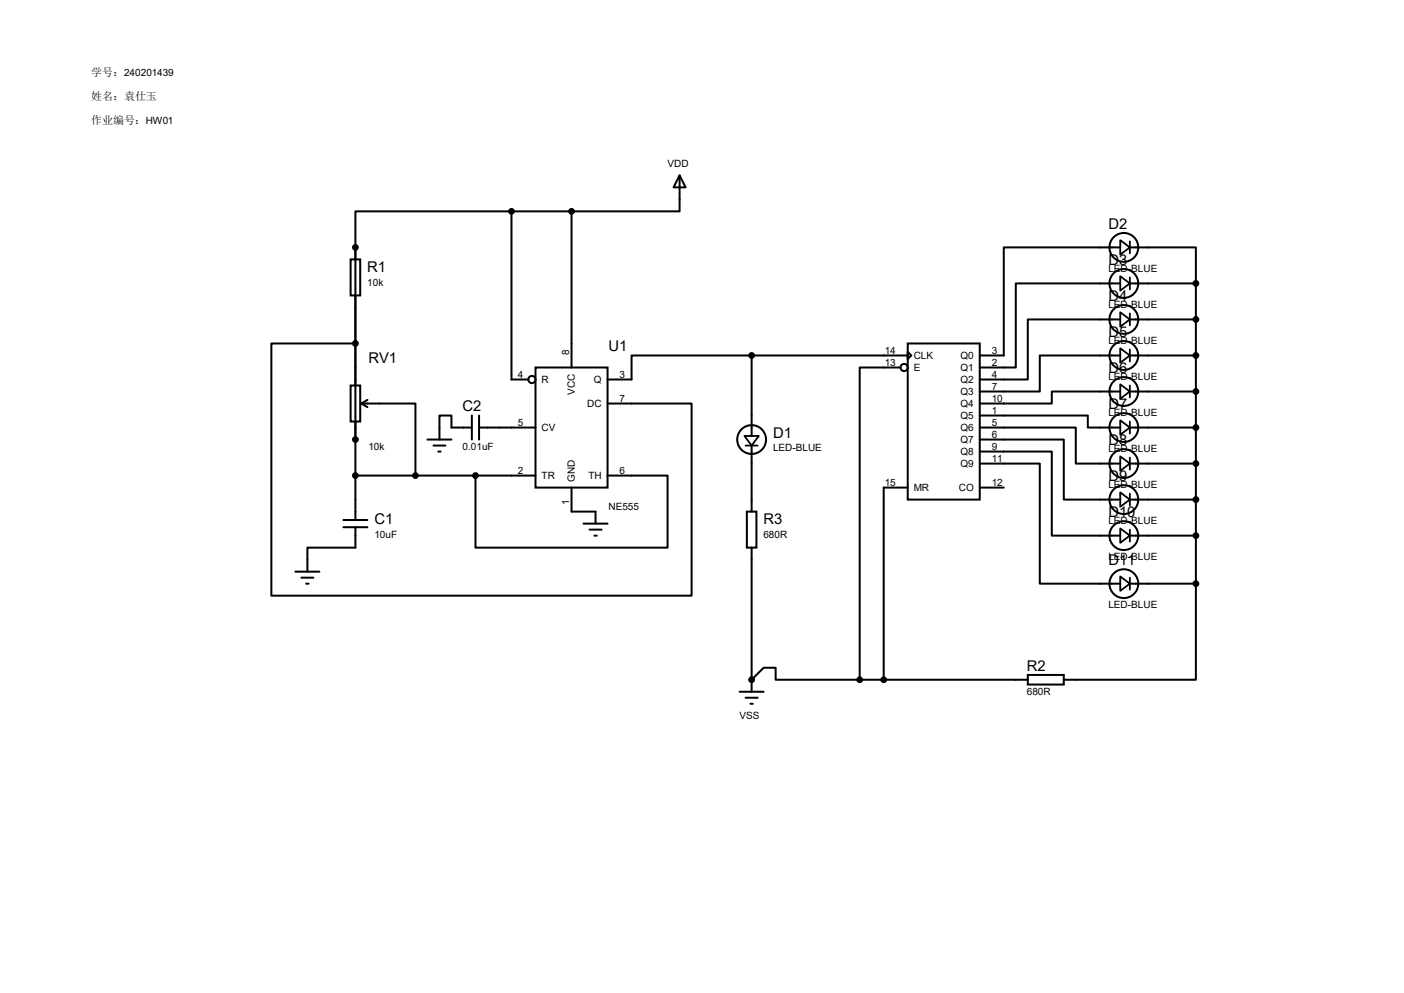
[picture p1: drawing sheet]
<svg xmlns="http://www.w3.org/2000/svg" width="297mm" height="210mm" viewBox="0 0 297 210" stroke-linecap="round" stroke-linejoin="round" font-family="sans-serif">
<g fill="none" stroke="#000" stroke-width=".42">
<path d="M143.8 37.1l1.2 2.5h-2.5zM143.8 37.1v7.6h-22.9M74.2 54.9h2v7.6h-2zM108.2 44.7h-33v65.3M108.2 44.7v35.6h3.6M108.2 44.7h12.7M120.9 44.7v33M237 52.3h-24.7v22.9h-5M237 59.9h-22.1v17.8h-7.6M239 52.3h14v7.6M239 59.9h14M253 59.9v63.5"/>
<path d="M75.2 72.6h-17.8v53.4h88.9v-40.7h-17.8M113.3 77.7h15.2v25.4h-15.2zM159 75.2h-25.4v5.1h-5.1M159 75.2v17M159 75.2h33M190.5 77.7h-8.6v66.1M192 72.6h15.3v33.1h-15.3zM192 74.4l.8 .8-.8 .7zM237 67.6h-19.6v12.7h-10.1M237 75.2h-17v7.6h-12.7M239 75.2h14M239 67.6h14"/>
<path d="M74.2 81.5h2v7.7h-2zM76.5 85.3h11.4v15.3M76.5 85.3l1.2 .8M77.7 84.6l-1.2 .7M90.4 93h5.1M91.7 94.2h2.5M92.7 95.5h.5M99.8 90.4h-4.3v-2.5h-2.5v5.1M99.8 87.9v5.1M101.3 90.4h12M101.3 87.9v5.1M159 94.2v14"/>
<path d="M207.3 87.9h22.8v2.5h6.9M207.3 90.4h20.3v7.6h9.4M207.3 93h17.7v12.7h12M207.3 95.5h15.2v17.8h14.5M207.3 98h12.7v25.4h17M237 82.8h-14.5v2.5h-15.2M239 90.4h14M239 82.8h14M239 98h14M72.6 111.5h5.1M72.6 110h5.1M75.2 111.5v4.3h-10.2v5.1"/>
<path d="M75.2 100.6h38.1M100.6 100.6v15.2h40.6v-15.2h-12.7M120.9 103.1v5.1h5.1v2.5M123.4 110.7h5.1M124.7 112h2.6M125.7 113.3h.5M158 108.2h2v7.6h-2zM159 115.8v30.5M192 103.1h-5.1v40.7M207.3 103.1h5M239 105.7h14M239 113.3h14"/>
<path d="M62.5 120.9h5.1M63.8 122.2h2.5M64.8 123.4h.5M239 123.4h14M253 123.4v20.4h-28M156.5 146.3h5M157.7 147.6h2.6M158.7 148.8h.6M159 143.8l2.5-2.6h2.6v2.6h17.8M181.9 143.8h35.5M217.4 142.7h7.6v2.1h-7.6z"/>
<circle cx="237.7" cy="59.9" r="3"/>
<circle cx="237.7" cy="52.3" r="3"/>
<circle cx="191.3" cy="77.7" r=".76"/>
<circle cx="237.7" cy="75.2" r="3"/>
<circle cx="237.7" cy="67.6" r="3"/>
<circle cx="112.5" cy="80.3" r=".76"/>
<circle cx="159" cy="93" r="3"/>
<circle cx="237.7" cy="90.4" r="3"/>
<circle cx="237.7" cy="82.8" r="3"/>
<circle cx="237.7" cy="98" r="3"/>
<circle cx="237.7" cy="105.7" r="3"/>
<circle cx="237.7" cy="113.3" r="3"/>
<circle cx="237.7" cy="123.4" r="3"/>
</g>
<g fill="#000">
<circle cx="75.2" cy="52.3" r=".21"/>
<circle cx="75.2" cy="93" r=".21"/>
<circle cx="159" cy="143.8" r=".21"/>
</g>
<g fill="none" stroke="#000" stroke-width=".38">
<path d="M237 50.8l2 1.5-2 1.5zM237 58.4l2 1.5-2 1.6zM239 51.1v2.5M239 58.7v2.5M237 66l2 1.6-2 1.5zM237 73.7l2 1.5-2 1.5zM239 66.3v2.5M239 73.9v2.6M157.5 92.2h3l-1.5 2zM157.7 94.2h2.6M237 81.3l2 1.5-2 1.5zM237 88.9l2 1.5-2 1.5z"/>
<path d="M237 96.5l2 1.5-2 1.6zM239 81.5v2.6M239 89.2v2.5M239 96.8v2.5M237 104.1l2 1.6-2 1.5zM237 111.8l2 1.5-2 1.5zM239 104.4v2.5M239 112v2.6M237 121.9l2 1.5-2 1.6zM239 122.2v2.5"/>
</g>
<g fill="#000" stroke="#000" stroke-width=".42">
<circle cx="75.2" cy="52.3" r=".51"/>
<circle cx="108.2" cy="44.7" r=".51"/>
<circle cx="120.9" cy="44.7" r=".51"/>
<circle cx="253" cy="59.9" r=".51"/>
<circle cx="75.2" cy="72.6" r=".51"/>
<circle cx="159" cy="75.2" r=".51"/>
<circle cx="253" cy="75.2" r=".51"/>
<circle cx="253" cy="67.6" r=".51"/>
<circle cx="75.2" cy="93" r=".51"/>
<circle cx="253" cy="90.4" r=".51"/>
<circle cx="253" cy="98" r=".51"/>
<circle cx="253" cy="82.8" r=".51"/>
<circle cx="75.2" cy="100.6" r=".51"/>
<circle cx="87.9" cy="100.6" r=".51"/>
<circle cx="100.6" cy="100.6" r=".51"/>
<circle cx="253" cy="113.3" r=".51"/>
<circle cx="253" cy="105.7" r=".51"/>
<circle cx="253" cy="123.4" r=".51"/>
<circle cx="159" cy="143.8" r=".51"/>
<circle cx="181.9" cy="143.8" r=".51"/>
<circle cx="186.9" cy="143.8" r=".51"/>
</g>
<g font-size="3.1">
<text x="234.5" y="48.4">D2</text>
<text x="77.7" y="57.5">R1</text>
<text x="234.5" y="56">D3</text>
<text x="234.5" y="63.6">D4</text>
<text x="234.5" y="71.2">D5</text>
<text x="77.9" y="76.8">RV1</text>
<text x="128.7" y="74.3">U1</text>
<text x="234.5" y="78.9">D6</text>
<text x="97.8" y="87">C2</text>
<text x="234.5" y="86.5">D7</text>
<text x="163.5" y="92.5">D1</text>
<text x="234.5" y="94.1">D8</text>
<text x="234.5" y="101.7">D9</text>
<text x="79.2" y="110.8">C1</text>
<text x="161.5" y="110.8">R3</text>
<text x="234.5" y="109.3">D10</text>
<text x="234.5" y="119.5">D11</text>
<text x="217.2" y="141.9">R2</text>
</g>
<g font-size="2.3">
<text x="19.3" y="16.1">学号：240201439</text>
<text x="19.3" y="21.2">姓名：袁仕玉</text>
<text x="19.3" y="26.3">作业编号：HW01</text>
</g>
<g font-size="2.1">
<text x="141.2" y="35.3">VDD</text>
<text x="234.5" y="57.5">LED-BLUE</text>
<text x="77.7" y="60.4">10k</text>
<text x="234.5" y="65.2">LED-BLUE</text>
<text x="120.4" y="75.2" transform="rotate(-90 120.4 75.2)">8</text>
<text x="187.2" y="74.8">14</text>
<text x="187.2" y="77.3">13</text>
<text x="193.3" y="75.9">CLK</text>
<text x="203.2" y="75.9">Q0</text>
<text x="209.8" y="74.8">3</text>
<text x="209.8" y="77.3">2</text>
<text x="234.5" y="72.8">LED-BLUE</text>
<text x="109.6" y="79.9">4</text>
<text x="114.6" y="81">R</text>
<text x="121.6" y="83.4" transform="rotate(-90 121.6 83.4)">VCC</text>
<text x="125.6" y="81">Q</text>
<text x="131.1" y="79.9">3</text>
<text x="193.3" y="78.5">E</text>
<text x="203.2" y="78.5">Q1</text>
<text x="203.2" y="81">Q2</text>
<text x="203.2" y="83.6">Q3</text>
<text x="209.8" y="79.9">4</text>
<text x="209.8" y="82.4">7</text>
<text x="234.5" y="80.4">LED-BLUE</text>
<text x="124.2" y="86.1">DC</text>
<text x="131.1" y="85">7</text>
<text x="203.2" y="86.1">Q4</text>
<text x="203.2" y="88.6">Q5</text>
<text x="209.8" y="85">10</text>
<text x="209.8" y="87.5">1</text>
<text x="234.5" y="88">LED-BLUE</text>
<text x="77.9" y="95.1">10k</text>
<text x="97.8" y="95.1">0.01uF</text>
<text x="109.6" y="90">5</text>
<text x="114.6" y="91.2">CV</text>
<text x="163.5" y="95.5">LED-BLUE</text>
<text x="203.2" y="91.2">Q6</text>
<text x="203.2" y="93.7">Q7</text>
<text x="209.8" y="90">5</text>
<text x="209.8" y="92.6">6</text>
<text x="209.8" y="95.1">9</text>
<text x="234.5" y="95.6">LED-BLUE</text>
<text x="109.6" y="100.2">2</text>
<text x="114.6" y="101.3">TR</text>
<text x="121.6" y="101.9" transform="rotate(-90 121.6 101.9)">GND</text>
<text x="124.5" y="101.3">TH</text>
<text x="131.1" y="100.2">6</text>
<text x="203.2" y="96.3">Q8</text>
<text x="203.2" y="98.8">Q9</text>
<text x="209.8" y="97.7">11</text>
<text x="120.4" y="106.8" transform="rotate(-90 120.4 106.8)">1</text>
<text x="128.7" y="107.8">NE555</text>
<text x="187.2" y="102.7">15</text>
<text x="193.3" y="103.9">MR</text>
<text x="202.9" y="103.9">CO</text>
<text x="209.8" y="102.7">12</text>
<text x="234.5" y="103.3">LED-BLUE</text>
<text x="79.2" y="113.7">10uF</text>
<text x="161.5" y="113.7">680R</text>
<text x="234.5" y="110.9">LED-BLUE</text>
<text x="234.5" y="118.5">LED-BLUE</text>
<text x="234.5" y="128.7">LED-BLUE</text>
<text x="217.2" y="146.9">680R</text>
<text x="156.5" y="152.1">VSS</text>
</g>
</svg>
